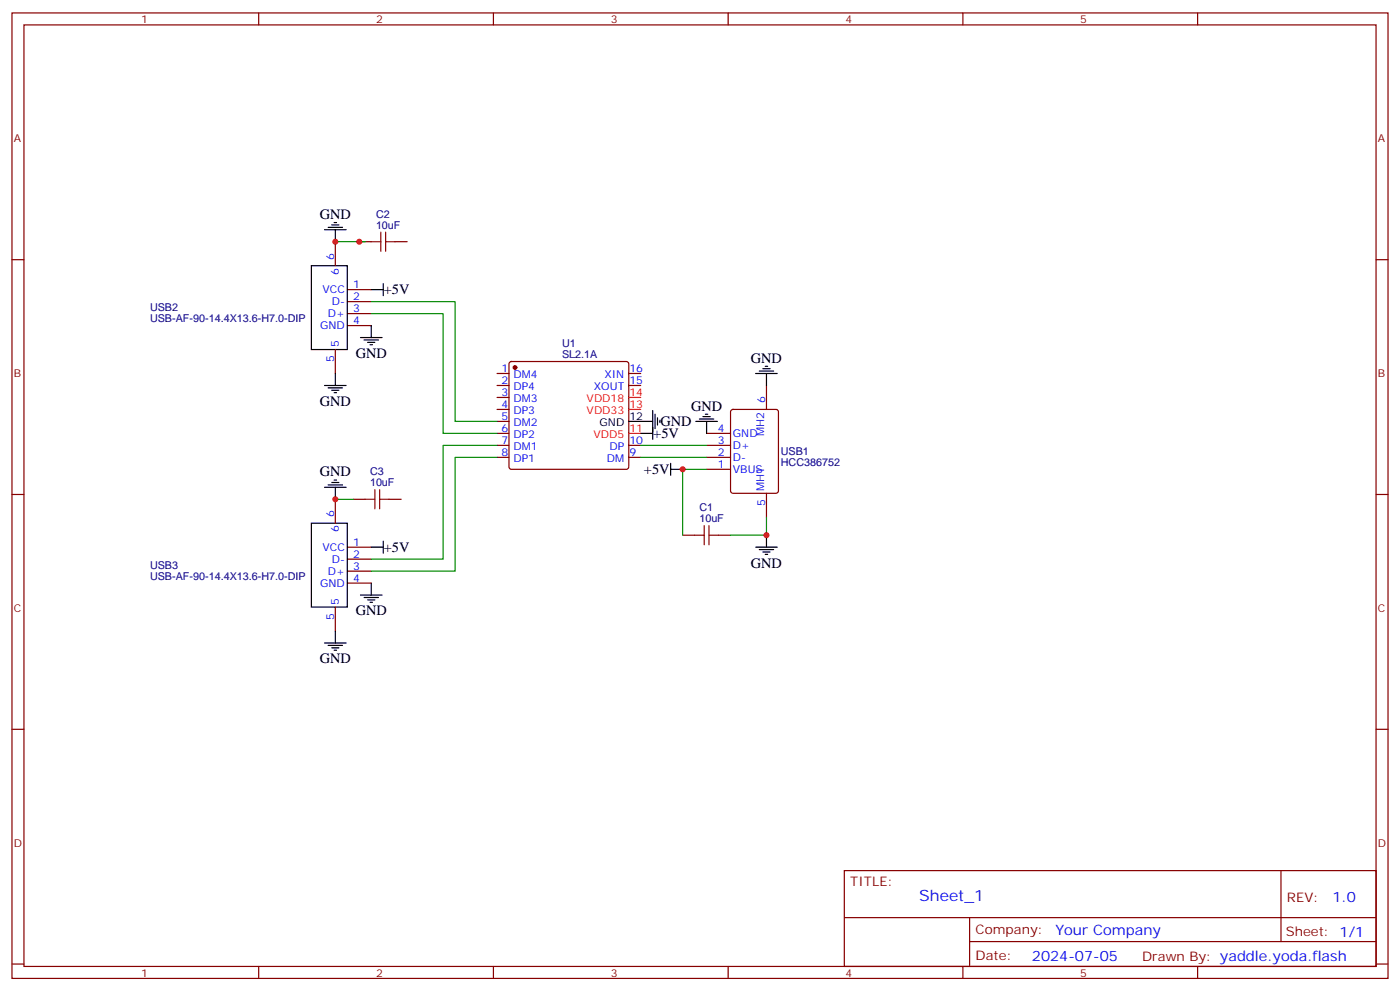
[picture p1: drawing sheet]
<svg xmlns="http://www.w3.org/2000/svg" width="412mm" height="292mm" viewBox="0 0 412 292" stroke-linecap="round" stroke-linejoin="round" font-family="sans-serif">
<g fill="none" stroke="#870000" stroke-width=".35">
<path d="M3.5 3.8h405.4v284.3h-405.4zM7.1 7.3h398.2v277.3h-398.2zM76.2 3.8v3.5M145.3 3.8v3.5M214.5 3.8v3.5M283.6 3.8v3.5M352.8 3.8v3.5M3.5 76.5h3.6M98.8 71.2v7M105.8 71.2h3.6M116.4 71.2h3.5M405.3 76.5h3.6"/>
<path d="M102.3 85.3h7.1M102.3 88.8h7.1M102.3 92.4h7.1M102.3 95.9h7.1M98.8 102.9v7.1M146.4 110h3.5M146.4 113.5h3.5M146.4 117.1h3.5M150.2 106.7l.4-.2h33.9l.5 .2 .2 .5v30.3l-.2 .5-.5 .2h-33.9l-.5-.2-.2-.5v-30.3zM185.2 110h3.5M185.2 113.5h3.5M225.8 113.5v7.1"/>
<path d="M146.4 127.6h3.5M146.4 131.2h3.5M146.4 134.7h3.5M146.4 120.6h3.5M146.4 124.1h3.5M185.2 131.2h3.5M185.2 134.7h3.5M208.1 127.6h7.1M208.1 131.2h7.1M208.1 134.7h7.1M208.1 138.2h7.1M215.4 120.8l.5-.2h12.7l.7 .4v23.6l-.5 .6-12.9 .1-.7-.5v-23.5z"/>
<path d="M3.5 145.6h3.6M98.8 147v7.1M104.1 147h3.5M114.7 147h3.5M201.1 157.6h3.5M211.7 157.6h3.5M225.8 145.3v7M405.3 145.6h3.6M98.8 178.8v7M102.3 161.1h7.1M102.3 164.7h7.1M102.3 168.2h7.1"/>
<path d="M102.3 171.7h7.1M3.5 214.8h3.6M405.3 214.8h3.6M248.7 256.4h156.6v28.2h-156.6zM377.3 256.4v20.9M248.7 270.2h156.5M285.6 277.3h119.6M285.6 270.2v14.2M3.5 283.9h3.6M76.2 284.6v3.5M145.3 284.6v3.5M214.5 284.6v3.5"/>
<path d="M283.6 284.6v3.5M352.8 284.6v3.5M405.3 283.9h3.6"/>
</g>
<g fill="none" stroke="#000" stroke-width=".35">
<path d="M91.7 78.2h10.6v24.7h-10.6zM95.6 67.7h6.4M96.7 67h4.2M97.7 66.3h2.1M98.4 65.5h.7M98.8 67.7v3.5M106.2 99.4h6.3M109.4 95.9v3.5M109.4 85.3h3.5M112.9 83.5v3.6M95.6 113.5h6.4M96.7 114.2h4.2"/>
<path d="M97.7 114.9h2.1M98.4 115.6h.7M98.8 110v3.5M107.2 100.1h4.3M108.3 100.8h2.1M109 101.5h.7M222.6 110h6.4M223.7 109.3h4.2M224.7 108.6h2.1M225.4 107.9h.7M225.8 110v3.5M185.2 124.1h7.1"/>
<path d="M188.7 127.6h3.6M192.3 120.9v8.5M193 122v4.2M193.7 123v2.2M194.4 123.8v.7M197.6 138.2h3.5M197.6 136.5v3.5M205 124.1h6.3M206 123.4h4.3M207.1 122.7h2.1M207.8 122h.7M208.1 124.1v3.5"/>
<path d="M91.7 154.1h10.6v24.7h-10.6zM95.6 143.5h6.4M96.7 142.8h4.2M97.7 142.1h2.1M98.4 141.4h.7M98.8 143.5v3.5M112.9 159.4v3.5M225.8 157.6v3.5M106.2 175.3h6.3M107.2 176h4.3M108.3 176.7h2.1M109 177.4h.7"/>
<path d="M109.4 161.1h3.5M109.4 171.7v3.6M222.6 161.1h6.4M223.7 161.9h4.2M224.7 162.6h2.1M225.4 163.3h.7M95.6 189.4h6.4M96.7 190.1h4.2M97.7 190.8h2.1M98.4 191.5h.7M98.8 185.8v3.6"/>
</g>
<circle cx="151.7" cy="108.2" r=".53" fill="#870000" stroke="#870000" stroke-width=".35"/>
<path d="M185.2 117.1h3.5M185.2 127.6h3.5M185.2 120.6h3.5" fill="none" stroke="#f00" stroke-width=".35"/>
<path d="M98.8 71.2h8.8M109.4 92.4h21.1v35.2h15.9M109.4 88.8h24.7v35.3h12.3M146.4 131.2h-15.9v33.5h-21.1M146.4 134.7h-12.3v33.5h-24.7M188.7 131.2h19.4M188.7 134.7h19.4M208.1 138.2h-7v19.4M98.8 147h5.3M225.8 152.3v5.3h-10.6" fill="none" stroke="#008700" stroke-width=".35"/>
<path d="M109.4 71.2h2.8M112.2 68.4v5.6M113.6 71.2h2.8M113.6 68.4v5.6M107.6 147h2.8M110.4 144.2v5.7M111.8 147h2.9M111.8 144.2v5.7M204.6 157.6h2.8M207.4 154.8v5.6M208.8 157.6h2.9M208.8 154.8v5.6" fill="none" stroke="#a10000" stroke-width=".35"/>
<g fill="#c00">
<circle cx="225.8" cy="157.6" r=".88"/>
<circle cx="201.1" cy="138.2" r=".88"/>
<circle cx="98.8" cy="147" r=".88"/>
<circle cx="98.8" cy="71.2" r=".88"/>
<circle cx="105.8" cy="71.2" r=".88"/>
</g>
<text font-size="4.6" fill="#00f" x="270.8" y="265.4">Sheet_1</text>
<g font-size="4.2">
<text x="94.2" y="64.4">GND</text>
<text x="113.1" y="86.7">+5V</text>
<text x="104.8" y="105.4">GND</text>
<text x="221.2" y="106.9">GND</text>
<text x="94.2" y="119.5">GND</text>
<text x="194.6" y="125.5">GND</text>
<text x="203.6" y="121">GND</text>
<text x="192.4" y="129.1">+5V</text>
<text x="94.2" y="140.3">GND</text>
<text x="189.7" y="139.6">+5V</text>
<text x="113.1" y="162.6">+5V</text>
<text x="221.2" y="167.1">GND</text>
<text x="104.8" y="181.3">GND</text>
<text x="94.2" y="195.4">GND</text>
</g>
<g font-size="4.2" fill="#00f">
<text x="392.5" y="265.7">1.0</text>
<text x="310.9" y="275.2">Your Company</text>
<text x="304" y="283">2024-07-05</text>
</g>
<g font-size="3.9" fill="#800">
<text x="250.5" y="261">TITLE:</text>
<text x="379.1" y="265.7">REV:</text>
<text x="287.4" y="275.2">Company:</text>
<text x="378.7" y="275.8">Sheet: 1/1</text>
<text x="287.4" y="282.9">Date:</text>
<text x="336.4" y="282.9">Drawn By: yaddle.yoda.flash</text>
</g>
<g font-size="3.2" fill="#800">
<text x="41.6" y="6.8">1</text>
<text x="110.8" y="6.8">2</text>
<text x="179.9" y="6.8">3</text>
<text x="249.1" y="6.8">4</text>
<text x="318.2" y="6.8">5</text>
<text x="4.1" y="41.9">A</text>
<text x="405.9" y="41.9">A</text>
<text x="4.1" y="111.1">B</text>
<text x="405.9" y="111.1">B</text>
<text x="4.1" y="180.2">C</text>
<text x="405.9" y="180.2">C</text>
<text x="4.1" y="249.3">D</text>
<text x="405.9" y="249.3">D</text>
<text x="41.6" y="287.6">1</text>
<text x="110.8" y="287.6">2</text>
<text x="179.9" y="287.6">3</text>
<text x="249.1" y="287.6">4</text>
<text x="318.2" y="287.6">5</text>
</g>
<g font-size="3.2" fill="#000080">
<text x="110.8" y="64.1">C2</text>
<text x="110.8" y="67.3">10uF</text>
<text x="44.2" y="94.9">USB-AF-90-14.4X13.6-H7.0-DIP</text>
<text x="44.2" y="91.7">USB2</text>
<text x="165.6" y="105.3">SL2.1A</text>
<text x="165.6" y="102.1">U1</text>
<text x="230" y="137.2">HCC386752</text>
<text x="230" y="134">USB1</text>
<text x="109" y="143.2">10uF</text>
<text x="109" y="140">C3</text>
<text x="206" y="153.7">10uF</text>
<text x="206" y="150.6">C1</text>
<text x="44.2" y="167.5">USB3</text>
<text x="44.2" y="170.7">USB-AF-90-14.4X13.6-H7.0-DIP</text>
</g>
<g font-size="3.2" fill="#00f">
<text x="98.4" y="76.5" transform="rotate(-90 98.4 76.5)">6</text>
<text x="99.8" y="81" transform="rotate(-90 99.8 81)">6</text>
<text x="95" y="86.4">VCC</text>
<text x="97.7" y="89.9">D-</text>
<text x="104.1" y="84.9">1</text>
<text x="104.1" y="88.5">2</text>
<text x="96.6" y="93.4">D+</text>
<text x="104.1" y="92">3</text>
<text x="104.1" y="95.5">4</text>
<text x="94.3" y="96.9">GND</text>
<text x="98.4" y="106.7" transform="rotate(-90 98.4 106.7)">5</text>
<text x="99.8" y="102.2" transform="rotate(-90 99.8 102.2)">5</text>
<text x="147.7" y="109.6">1</text>
<text x="147.7" y="113.2">2</text>
<text x="151.2" y="111.4">DM4</text>
<text x="178" y="111.4">XIN</text>
<text x="185.4" y="113.2">15</text>
<text x="185.4" y="109.6">16</text>
<text x="147.7" y="116.7">3</text>
<text x="151.2" y="114.9">DP4</text>
<text x="151.2" y="118.5">DM3</text>
<text x="175" y="114.9">XOUT</text>
<text x="225.4" y="118.8" transform="rotate(-90 225.4 118.8)">6</text>
<text x="147.7" y="120.2">4</text>
<text x="147.7" y="123.8">5</text>
<text x="151.2" y="122">DP3</text>
<text x="151.2" y="125.5">DM2</text>
<text x="147.7" y="127.3">6</text>
<text x="147.7" y="130.8">7</text>
<text x="151.2" y="129">DP2</text>
<text x="185.4" y="130.8">10</text>
<text x="211.4" y="127.3">4</text>
<text x="211.4" y="130.8">3</text>
<text x="215.9" y="128.7">GND</text>
<text x="225.1" y="128.4" transform="rotate(-90 225.1 128.4)">MH2</text>
<text x="147.7" y="134.3">8</text>
<text x="151.2" y="132.6">DM1</text>
<text x="151.2" y="136.1">DP1</text>
<text x="178.8" y="136.1">DM</text>
<text x="179.5" y="132.6">DP</text>
<text x="185.4" y="134.3">9</text>
<text x="211.4" y="134.3">2</text>
<text x="211.4" y="137.9">1</text>
<text x="215.9" y="132.2">D+</text>
<text x="215.9" y="135.7">D-</text>
<text x="215.9" y="139.3">VBUS</text>
<text x="225.1" y="144.6" transform="rotate(-90 225.1 144.6)">MH1</text>
<text x="225.4" y="149.1" transform="rotate(-90 225.4 149.1)">5</text>
<text x="98.4" y="152.3" transform="rotate(-90 98.4 152.3)">6</text>
<text x="99.8" y="156.8" transform="rotate(-90 99.8 156.8)">6</text>
<text x="104.1" y="160.8">1</text>
<text x="95" y="162.2">VCC</text>
<text x="97.7" y="165.7">D-</text>
<text x="104.1" y="164.3">2</text>
<text x="104.1" y="167.9">3</text>
<text x="94.3" y="172.8">GND</text>
<text x="96.6" y="169.3">D+</text>
<text x="104.1" y="171.4">4</text>
<text x="99.8" y="178.1" transform="rotate(-90 99.8 178.1)">5</text>
<text x="98.4" y="182.6" transform="rotate(-90 98.4 182.6)">5</text>
</g>
<g font-size="3.2" fill="#f00">
<text x="172.8" y="118.5">VDD18</text>
<text x="185.4" y="116.7">14</text>
<text x="172.8" y="122">VDD33</text>
<text x="185.4" y="120.2">13</text>
<text x="174.8" y="129">VDD5</text>
<text x="185.4" y="127.3">11</text>
</g>
<g font-size="3.2">
<text x="176.6" y="125.5">GND</text>
<text x="185.4" y="123.8">12</text>
</g>
</svg>
